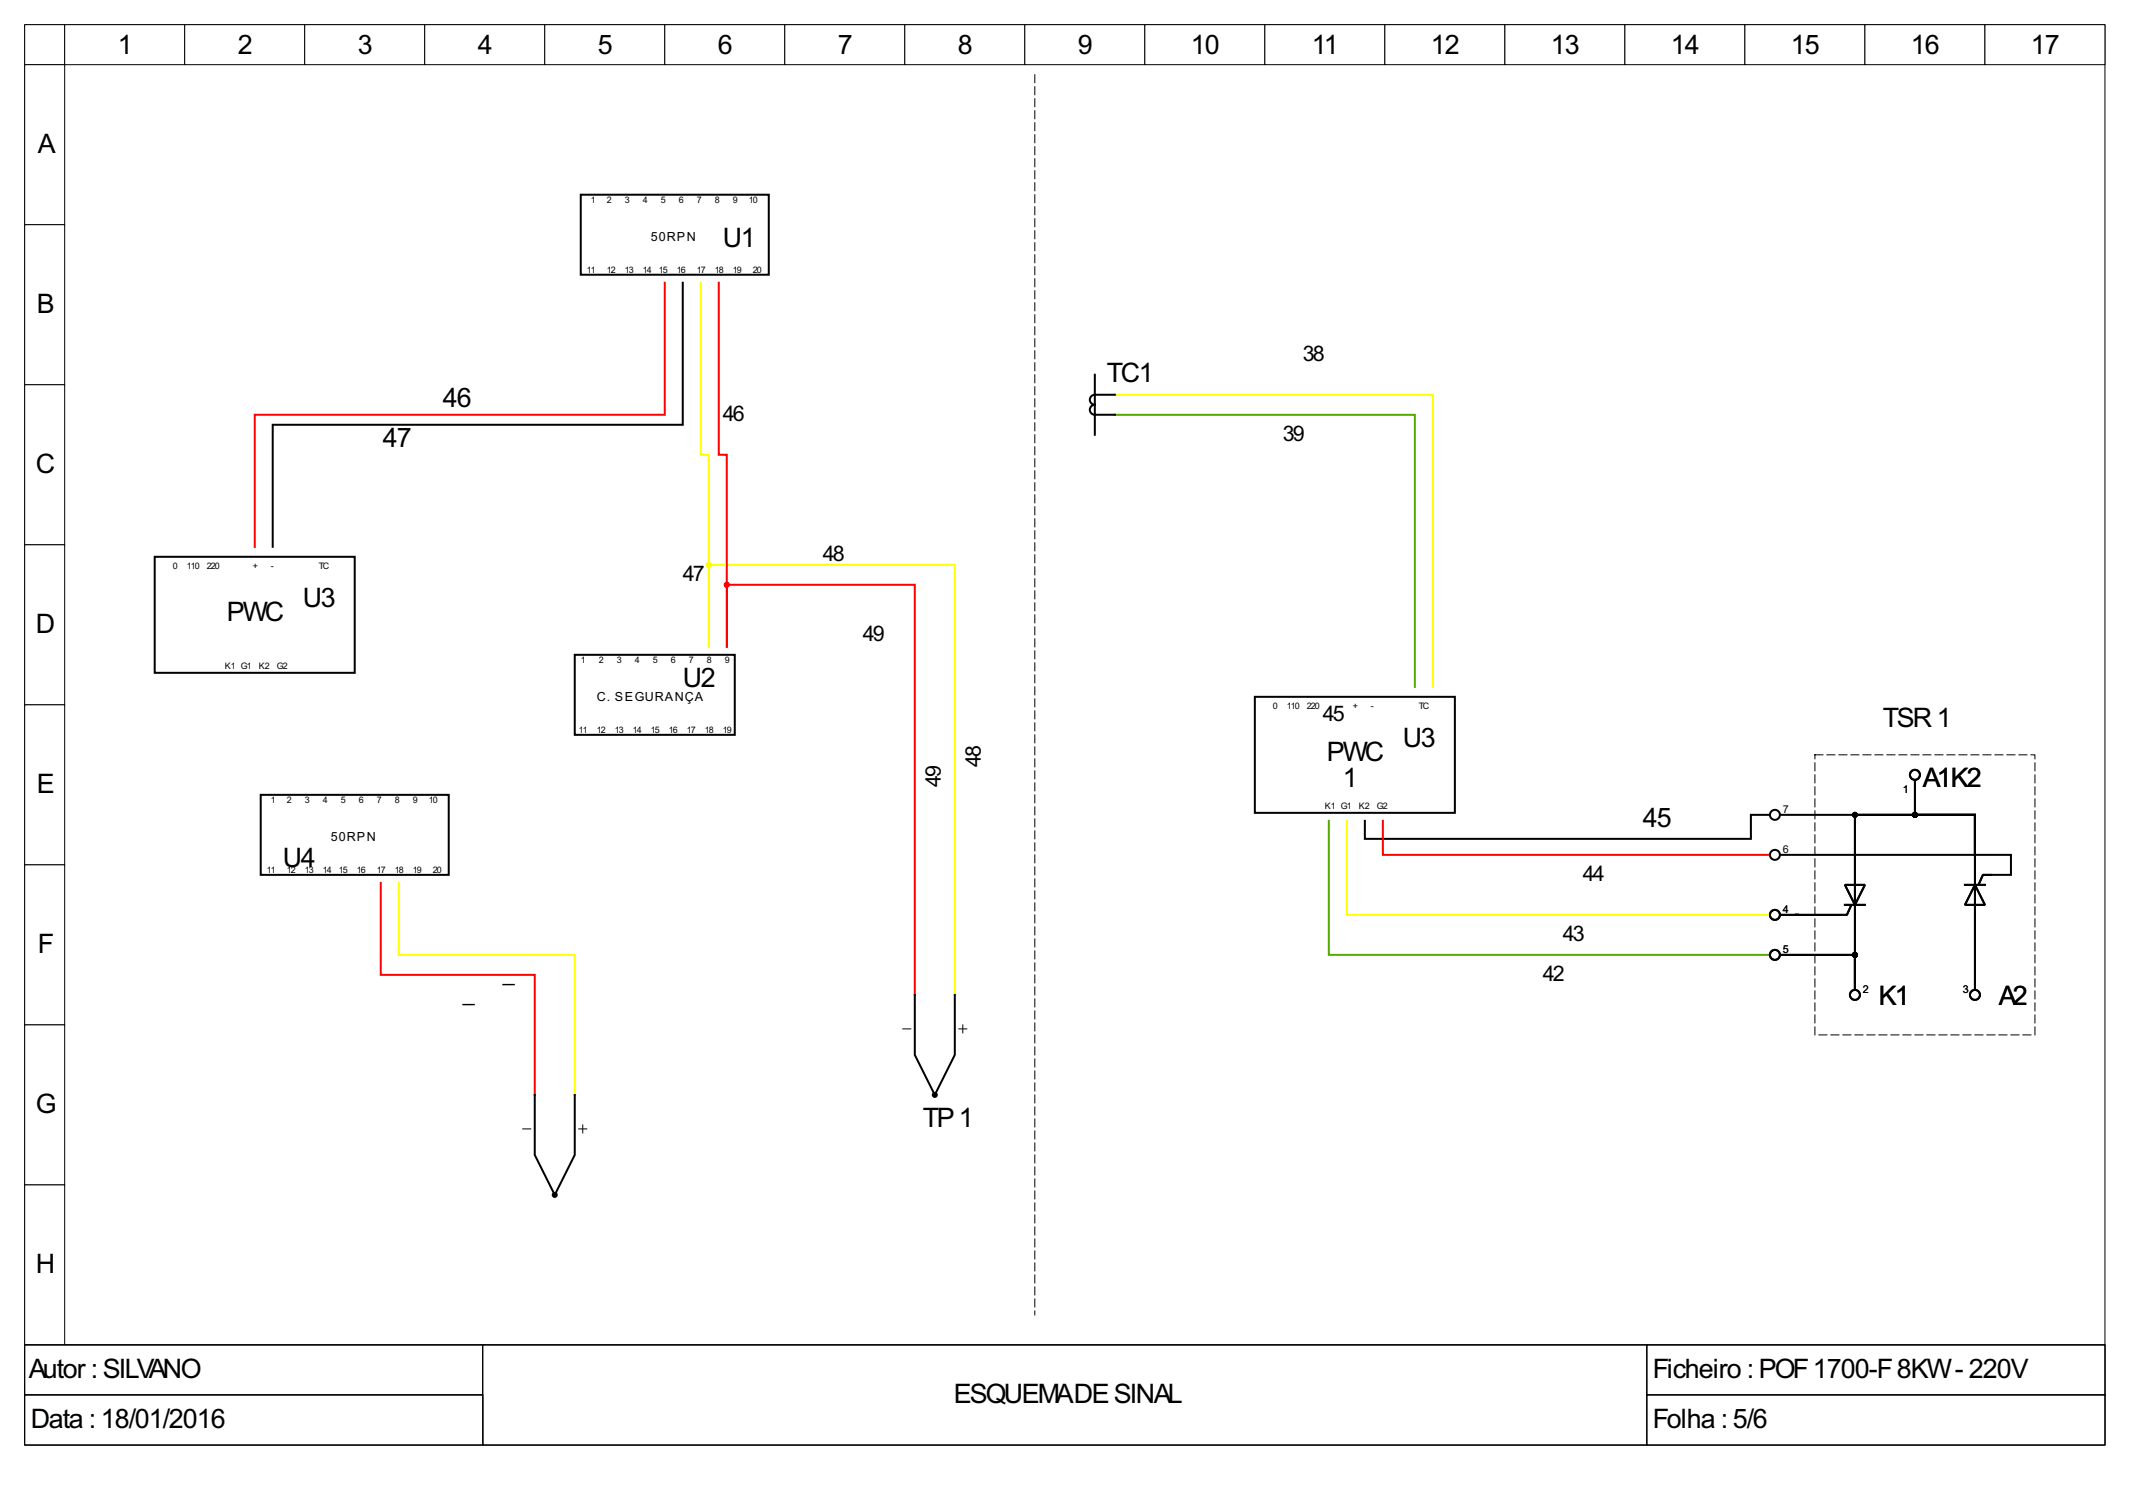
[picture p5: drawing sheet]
<svg xmlns="http://www.w3.org/2000/svg" width="297mm" height="210mm" viewBox="0 0 297 210" stroke-linecap="round" stroke-linejoin="round" font-family="sans-serif">
<path d="M3.4 3.4h290v184.1h-290z" fill="none" stroke="#000" stroke-width=".14"/>
<g fill="#fff" stroke="#000" stroke-width=".14">
<path d="M3.4 3.4h5.6v5.6h-5.6z"/>
<path d="M9 3.4h16.7v5.6h-16.7z"/>
<path d="M25.7 3.4h16.8v5.6h-16.8z"/>
<path d="M42.5 3.4h16.7v5.6h-16.7z"/>
<path d="M59.2 3.4h16.7v5.6h-16.7z"/>
<path d="M75.9 3.4h16.8v5.6h-16.8z"/>
<path d="M92.7 3.4h16.7v5.6h-16.7z"/>
<path d="M109.4 3.4h16.7v5.6h-16.7z"/>
<path d="M126.1 3.4h16.7v5.6h-16.7z"/>
<path d="M142.8 3.4h16.8v5.6h-16.8z"/>
<path d="M159.6 3.4h16.7v5.6h-16.7z"/>
<path d="M176.3 3.4h16.7v5.6h-16.7z"/>
<path d="M193 3.4h16.8v5.6h-16.8z"/>
<path d="M209.8 3.4h16.7v5.6h-16.7z"/>
<path d="M226.5 3.4h16.7v5.6h-16.7z"/>
<path d="M243.2 3.4h16.8v5.6h-16.8z"/>
<path d="M260 3.4h16.7v5.6h-16.7z"/>
<path d="M276.7 3.4h16.7v5.6h-16.7z"/>
<path d="M3.4 9h5.6v22.3h-5.6z"/>
<path d="M3.4 31.3h5.6v22.3h-5.6z"/>
<path d="M3.4 53.6h5.6v22.3h-5.6z"/>
<path d="M3.4 75.9h5.6v22.3h-5.6z"/>
<path d="M3.4 98.2h5.6v22.3h-5.6z"/>
<path d="M3.4 120.5h5.6v22.3h-5.6z"/>
<path d="M3.4 142.8h5.6v22.4h-5.6z"/>
<path d="M3.4 165.2h5.6v22.3h-5.6z"/>
<path d="M3.4 187.5h290v13.9h-290z"/>
<path d="M3.4 187.5h63.9v6.9h-63.9z"/>
</g>
<path d="M3.4 187.5h63.9v6.9h-63.9z" fill="none" stroke="#000" stroke-width=".14"/>
<path d="M67.3 187.5h162.3v13.9h-162.3z" fill="#fff" stroke="#000" stroke-width=".14"/>
<path d="M67.3 187.5h162.3v13.9h-162.3z" fill="none" stroke="#000" stroke-width=".14"/>
<path d="M229.6 187.5h63.8v6.9h-63.8z" fill="#fff" stroke="#000" stroke-width=".14"/>
<path d="M229.6 187.5h63.8v6.9h-63.8z" fill="none" stroke="#000" stroke-width=".14"/>
<path d="M3.4 194.4h63.9v7h-63.9z" fill="#fff" stroke="#000" stroke-width=".14"/>
<path d="M3.4 194.4h63.9v7h-63.9z" fill="none" stroke="#000" stroke-width=".14"/>
<path d="M229.6 194.4h63.8v7h-63.8z" fill="#fff" stroke="#000" stroke-width=".14"/>
<path d="M72.9 157.3h1.1M80.7 157.3h1.1M81.2 156.8v1.1M125.8 143.4h1.2M133.6 143.4h1.2M134.2 142.8v1.2M229.6 194.4h63.8v7h-63.8z" fill="none" stroke="#000" stroke-width=".14"/>
<path d="M144.2 10.4v172.9M253 105.2h30.7v39h-30.7z" fill="none" stroke="#000" stroke-width=".14" stroke-dasharray="1.1 .6"/>
<path d="M97.7 39.4v24h1.1v26.8v-11.5h34.3v60M155.4 55h44.3v40.7M187.7 114.4v13.1h58.9M55.6 123.1v10h24.5v19.5" fill="none" stroke="#ff0" stroke-width=".28"/>
<path d="M92.7 39.4v18.4h-57.2v18.4M100.2 39.4v24h1.1v26.8v-8.7h26.2v57.2M192.8 114.4v4.7h53.8M53.1 123.1v12.8h21.4v16.7" fill="none" stroke="#f00" stroke-width=".28"/>
<circle cx="98.8" cy="78.7" r=".28" fill="#ff0" stroke="#ff0" stroke-width=".28"/>
<circle cx="101.3" cy="81.5" r=".28" fill="#f00" stroke="#f00" stroke-width=".28"/>
<g fill="none" stroke="#000" stroke-width=".28">
<path d="M81 27.1h26.2v11.2h-26.2zM95.2 39.4v19.8h-57.2v17M152.6 52.2v8.4M155.4 55h-2.8a.7 .7 0 0 0-.7 .7 .7 .7 0 0 0 .7 .7 .7 .7 0 0 0-.7 .7 .7 .7 0 0 0 .7 .7h2.8M21.6 77.6h27.8v16.2h-27.8zM80.1 91.3h22.3v11.1h-22.3zM174.9 97.1h27.9v16.2h-27.9zM36.3 110.8h26.2v11.1h-26.2zM246.6 113.6h-2.5v3.3h-53.9v-2.5M248.2 119.1h32.1v2.8h-2.5M248.2 113.6h27.1v5.3M258.6 118.9v-5.3h16.7v5.3"/>
<path d="M258.6 119.1v11.2M266.9 108.8v4.8h8.4v5.3M275.3 119.1v11.2M127.5 138.7v8.3l2.8 5.6 2.8-5.6v-8.3M248.2 127.5h7.8M257.2 123.3h2.8l-1.4 2.8zM257.2 126.1h2.8M258 126.3l-.6 1.2h-1.1M258.6 130.6v7.2v-4.7h-10.4M273.9 123.3h2.8M275.3 130.6v7.2M275.3 123.3l1.4 2.8h-2.8z"/>
<path d="M277.5 121.9h-1.1l-.6 1.3M74.5 152.6v8.4l2.8 5.5 2.8-5.5v-8.4"/>
<circle cx="247.4" cy="113.6" r=".7"/>
<circle cx="247.4" cy="119.1" r=".7"/>
<circle cx="266.9" cy="108" r=".7"/>
<circle cx="247.4" cy="133.1" r=".7"/>
<circle cx="247.4" cy="127.5" r=".7"/>
<circle cx="258.6" cy="138.7" r=".7"/>
<circle cx="275.3" cy="138.7" r=".7"/>
</g>
<g fill="#000" stroke="#000" stroke-width=".28">
<circle cx="258.6" cy="113.6" r=".28"/>
<circle cx="266.9" cy="113.6" r=".28"/>
<circle cx="258.6" cy="133.1" r=".28"/>
<circle cx="130.3" cy="152.6" r=".28"/>
<circle cx="77.3" cy="166.5" r=".28"/>
</g>
<path d="M155.4 57.8h41.8v37.9M185.2 114.4v18.7h61.4" fill="none" stroke="#5a0" stroke-width=".28"/>
<g font-size="4.2">
<text x="16.4" y="7.6">1</text>
<text x="33.1" y="7.6">2</text>
<text x="49.9" y="7.6">3</text>
<text x="66.6" y="7.6">4</text>
<text x="83.3" y="7.6">5</text>
<text x="100" y="7.6">6</text>
<text x="116.8" y="7.6">7</text>
<text x="133.5" y="7.6">8</text>
<text x="150.2" y="7.6">9</text>
<text x="166" y="7.6">10</text>
<text x="182.9" y="7.6">11</text>
<text x="199.4" y="7.6">12</text>
<text x="216.2" y="7.6">13</text>
<text x="232.9" y="7.6">14</text>
<text x="249.6" y="7.6">15</text>
<text x="266.4" y="7.6">16</text>
<text x="283.1" y="7.6">17</text>
<text x="5.3" y="21.4">A</text>
<text x="100.7" y="34.4">U1</text>
<text x="5.1" y="43.7">B</text>
<text x="154.3" y="53.2">TC1</text>
<text x="61.7" y="56.7">46</text>
<text x="5" y="66">C</text>
<text x="53.3" y="62.3">47</text>
<text x="5" y="88.3">D</text>
<text x="31.6" y="86.5">PWC</text>
<text x="42.2" y="84.6">U3</text>
<text x="95.2" y="95.7">U2</text>
<text x="262.5" y="101.3">TSR1</text>
<text x="184.9" y="106">PWC</text>
<text x="195.5" y="104.1">U3</text>
<text x="5.1" y="110.6">E</text>
<text x="187.2" y="109.7">1</text>
<text x="268" y="109.7">A1K2</text>
<text x="229" y="115.2">45</text>
<text x="39.4" y="120.8">U4</text>
<text x="5.3" y="132.9">F</text>
<text x="261.9" y="140.1">K1</text>
<text x="278.6" y="140.1">A2</text>
<text x="5" y="155.2">G</text>
<text x="128.6" y="157.1">TP1</text>
<text x="5" y="177.5">H</text>
<text x="4" y="192.1">Autor:SILVANO</text>
<text x="132.9" y="195.6">ESQUEMADESINAL</text>
<text x="230.4" y="192.1">Ficheiro :POF1700-F8KW- 220V</text>
<text x="4.3" y="199.1">Data :18/01/2016</text>
<text x="230.4" y="199.1">Folha :5/6</text>
</g>
<g font-size="3.3">
<text x="181.6" y="50.3">38</text>
<text x="100.7" y="58.6">46</text>
<text x="178.8" y="61.4">39</text>
<text x="95.2" y="81">47</text>
<text x="114.7" y="78.2">48</text>
<text x="120.3" y="89.3">49</text>
<text x="184.4" y="100.5">45</text>
<text x="136.7" y="106.9" transform="rotate(-90 136.7 106.9)">48</text>
<text x="131.1" y="109.7" transform="rotate(-90 131.1 109.7)">49</text>
<text x="220.6" y="122.8">44</text>
<text x="217.8" y="131.1">43</text>
<text x="70.1" y="136.7">_</text>
<text x="215.1" y="136.7">42</text>
<text x="64.5" y="139.5">_</text>
</g>
<g font-size="2">
<text x="90.7" y="33.6">50RPN</text>
<text x="83.2" y="97.7">C. SEGURANÇA</text>
<text x="46.1" y="117.2">50RPN</text>
</g>
<g font-size="1.7">
<text x="248.5" y="113.3">7</text>
<text x="265.2" y="110.5">1</text>
<text x="248.5" y="118.9">6</text>
<text x="248.5" y="127.2">4</text>
<text x="248.5" y="132.8">5</text>
<text x="259.7" y="138.4">2</text>
<text x="273.6" y="138.4">3</text>
</g>
<g font-size="1.4">
<text x="82.3" y="28.3">1</text>
<text x="84.6" y="28.3">2</text>
<text x="87.1" y="28.3">3</text>
<text x="89.6" y="28.3">4</text>
<text x="92.1" y="28.3">5</text>
<text x="94.6" y="28.3">6</text>
<text x="97.1" y="28.3">7</text>
<text x="99.6" y="28.3">8</text>
<text x="102.1" y="28.3">9</text>
<text x="104.4" y="28.3">10</text>
<text x="81.8" y="38">11</text>
<text x="84.6" y="38">12</text>
<text x="87.1" y="38">13</text>
<text x="89.6" y="38">14</text>
<text x="91.8" y="38">15</text>
<text x="94.3" y="38">16</text>
<text x="97.1" y="38">17</text>
<text x="99.6" y="38">18</text>
<text x="102.1" y="38">19</text>
<text x="104.9" y="38">20</text>
<text x="24.1" y="79.3">0</text>
<text x="26" y="79.3">110</text>
<text x="28.8" y="79.3">220</text>
<text x="35.2" y="79.3">+</text>
<text x="37.7" y="79.3">-</text>
<text x="44.4" y="79.3">TC</text>
<text x="31.3" y="93.2">K1 G1</text>
<text x="36.1" y="93.2">K2</text>
<text x="38.6" y="93.2">G2</text>
<text x="81" y="92.4">1</text>
<text x="83.5" y="92.4">2</text>
<text x="86" y="92.4">3</text>
<text x="88.5" y="92.4">4</text>
<text x="91" y="92.4">5</text>
<text x="93.5" y="92.4">6</text>
<text x="96" y="92.4">7</text>
<text x="98.5" y="92.4">8</text>
<text x="101" y="92.4">9</text>
<text x="177.4" y="98.8">0</text>
<text x="179.4" y="98.8">110</text>
<text x="182.2" y="98.8">220</text>
<text x="188.6" y="98.8">+</text>
<text x="191.1" y="98.8">-</text>
<text x="197.8" y="98.8">TC</text>
<text x="80.7" y="102.1">11</text>
<text x="83.2" y="102.1">12</text>
<text x="85.7" y="102.1">13</text>
<text x="88.2" y="102.1">14</text>
<text x="90.7" y="102.1">15</text>
<text x="93.2" y="102.1">16</text>
<text x="95.7" y="102.1">17</text>
<text x="98.2" y="102.1">18</text>
<text x="100.7" y="102.1">19</text>
<text x="37.7" y="111.9">1</text>
<text x="40" y="111.9">2</text>
<text x="42.5" y="111.9">3</text>
<text x="45" y="111.9">4</text>
<text x="47.5" y="111.9">5</text>
<text x="50" y="111.9">6</text>
<text x="52.5" y="111.9">7</text>
<text x="55" y="111.9">8</text>
<text x="57.5" y="111.9">9</text>
<text x="59.8" y="111.9">10</text>
<text x="184.7" y="112.7">K1 G1</text>
<text x="189.4" y="112.7">K2</text>
<text x="191.9" y="112.7">G2</text>
<text x="37.2" y="121.7">11</text>
<text x="40" y="121.7">12</text>
<text x="42.5" y="121.7">13</text>
<text x="45" y="121.7">14</text>
<text x="47.2" y="121.7">15</text>
<text x="49.7" y="121.7">16</text>
<text x="52.5" y="121.7">17</text>
<text x="55" y="121.7">18</text>
<text x="57.5" y="121.7">19</text>
<text x="60.3" y="121.7">20</text>
</g>
</svg>
